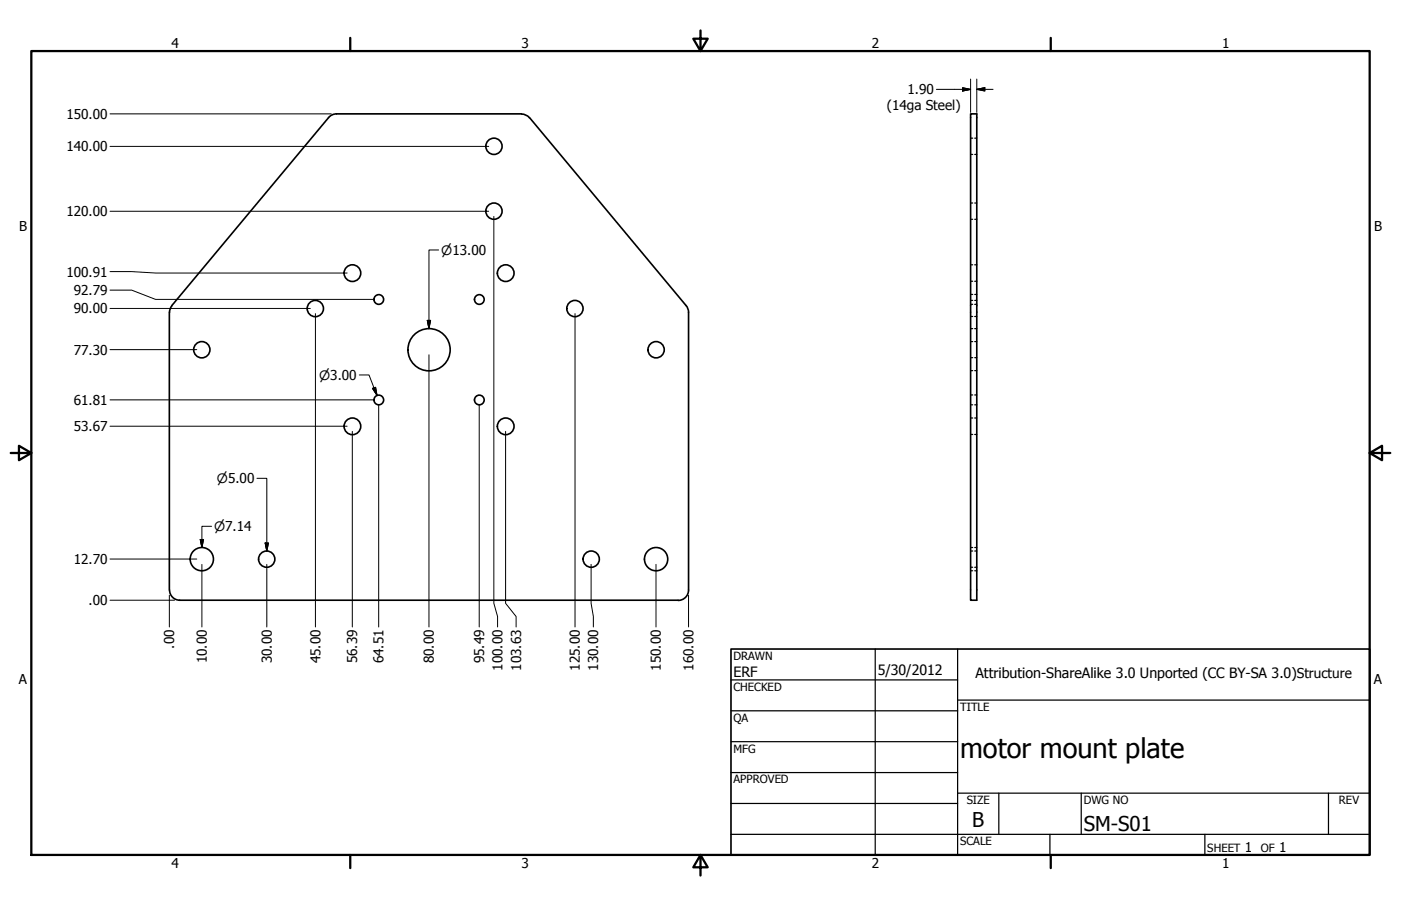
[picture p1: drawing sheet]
<svg xmlns="http://www.w3.org/2000/svg" width="432mm" height="279mm" viewBox="0 0 432 279" stroke-linecap="round" stroke-linejoin="round" font-family="sans-serif">
<!-- layer: Visible (ANSI) -->
<g fill="none" stroke="#000" stroke-width=".51">
<path d="M160.7 35.1h-57l-1.3 .3-1.1 .9-48.3 57.9M160.8 35.2l1.3 .3 1.1 .8 48.3 57.9M299.1 35.1h2v150h-2zM52.2 96.3v85.6M53 94.3l-.5 .7-.2 1.3M211.5 94.2l.4 .8 .3 1.3M212.2 96.3v85.6M52.3 182a3.1 3.1 0 0 0 3.1 3.1h153.6M212.2 182a3.2 3.2 0 0 1-3.2 3.2"/>
<circle cx="152.2" cy="45.1" r="2.51"/>
<circle cx="152.2" cy="65.1" r="2.51"/>
<circle cx="97.2" cy="95.2" r="2.51"/>
<circle cx="108.6" cy="84.2" r="2.57"/>
<circle cx="116.7" cy="92.4" r="1.49"/>
<circle cx="147.7" cy="92.4" r="1.49"/>
<circle cx="155.9" cy="84.2" r="2.57"/>
<circle cx="177.2" cy="95.2" r="2.51"/>
<circle cx="62.2" cy="107.9" r="2.51"/>
<circle cx="132.2" cy="107.9" r="6.5"/>
<circle cx="202.2" cy="107.9" r="2.51"/>
<circle cx="108.6" cy="131.5" r="2.57"/>
<circle cx="116.7" cy="123.3" r="1.49"/>
<circle cx="147.7" cy="123.3" r="1.49"/>
<circle cx="155.9" cy="131.5" r="2.57"/>
<circle cx="62.2" cy="172.4" r="3.6"/>
<circle cx="82.2" cy="172.4" r="2.51"/>
<circle cx="182.2" cy="172.4" r="2.51"/>
<circle cx="202.2" cy="172.4" r="3.6"/>
</g>
<!-- layer: Hidden (ANSI) -->
<g fill="none" stroke="#000" stroke-width=".38">
<path d="M299.1 42.6h.7M299.1 47.6h.7M300.4 42.6h.7M300.4 47.6h.7M299.1 62.6h.7M299.1 67.6h.7M300.4 62.6h.7M300.4 67.6h.7M299.1 81.7h.7M299.1 86.7h.7M299.1 92.6h.7M299.1 97.6h.7"/>
<path d="M299.1 90.8h.7M299.1 93.9h.7M300.4 81.7h.7M300.4 86.7h.7M300.4 92.6h.7M300.4 97.6h.7M300.4 90.8h.7M300.4 93.9h.7M299.1 101.3h.7M299.1 114.3h.7M299.1 105.3h.7M299.1 110.3h.7"/>
<path d="M300.4 101.3h.7M300.4 114.3h.7M300.4 105.3h.7M300.4 110.3h.7M299.1 128.9h.7M299.1 134h.7M299.1 121.8h.7M299.1 124.8h.7M300.4 128.9h.7M300.4 134h.7M300.4 121.8h.7M300.4 124.8h.7"/>
<path d="M299.1 174.9h.7M299.1 169.9h.7M299.1 168.8h.7M299.1 176h.7M300.4 174.9h.7M300.4 169.9h.7M300.4 168.8h.7M300.4 176h.7"/>
</g>
<!-- layer: Border (ANSI) -->
<path d="M9.7 15.7h412.4v248h-412.4zM107.9 11.7v4M215.9 9.4v6.3l-2.2-3.8h4.4l-2.2 3.8M323.8 11.7v4M3.3 139.7h6.4l-3.9-2.2v4.4l3.9-2.2M422.1 139.7l3.9 2.2v-4.4l-3.9 2.2h6.4M107.9 263.7v4M215.9 263.7l2.2 3.8h-4.4l2.2-3.8v6.3M323.8 263.7v4" fill="none" stroke="#000" stroke-width=".7"/>
<!-- layer: Title (ANSI) -->
<g fill="none" stroke="#000" stroke-width=".38">
<path d="M225.3 209.7h69.8M225.3 219.2h69.8M269.7 200.2v63.5M295.1 215.9h127M295.1 200.2v63.5M225.3 228.7h69.8M225.3 238.3h69.8M225.3 257.3h196.8M225.3 247.8h69.8M295.1 244.6h127M307.8 244.6v12.7M323.6 257.3v6.4"/>
<path d="M333.2 244.6v12.7M371.3 257.3v6.4M409.4 244.6v12.7"/>
</g>
<path d="M225.3 200.2h196.8v63.5h-196.8z" fill="none" stroke="#000" stroke-width=".51"/>
<!-- layer: Dimension (ANSI) -->
<g fill="none" stroke="#000" stroke-width=".31">
<path d="M33.9 35.1h68.2M288.6 27.6h10.5M296.7 27.1l2.4 .5-2.4 .5zM299.1 24.4v10.3M301.1 27.6l2.4-.5v1zM301.1 27.6h5M301.1 24.4v10.3M33.9 45.1h116.7M33.9 65.2h116.7M135.2 77.1h-3v24.2M152.2 66.7v119.4l1.2 4v3.3M33.9 95.1h61.7"/>
<path d="M33.9 89.5h6.7l7.3 2.8h67.2M33.9 83.8h6.7l7.3 .4h59.1M97.2 96.7v96.7M131.7 98.8h1l-.5 2.5zM177.2 96.7v96.7M33.9 107.8h26.7M110.7 115.6h3l2.5 6.3M114.8 119.8l1-.4 .4 2.5zM132.2 109.4v84M33.9 131.4h73.1M33.9 123.3h81.2M108.6 133v60.4"/>
<path d="M116.7 124.9v68.5M147.7 124.9v68.5M155.8 133v53.1l3.3 4v3.3M79.2 147.5h3v22.4M33.9 172.4h26.7M61.7 166.4h1l-.5 2.4zM62.2 174.1v19.3M65.2 162.3h-3v6.5M81.7 167.4h1l-.5 2.5zM82.2 174.1v19.3M182.2 174.1v12l.7 4v3.3M202.2 174.1v19.3"/>
<path d="M33.9 185.1h19.9M52.2 183.6v9.8M212.2 183.6v9.8"/>
</g>
<path d="M296.7 28.1l2.4-.5zM296.7 27.1l2.4 .5-2.4 .5zM301.1 27.6l2.4-.5zM301.1 27.6l2.4-.5v1zM131.7 98.8l.5 2.5zM131.7 98.8h1l-.5 2.5zM114.8 119.8l1.4 2.1zM114.8 119.8l1-.4 .4 2.5zM61.7 166.4l.5 2.4zM61.7 166.4h1l-.5 2.4zM81.7 167.4l.5 2.5zM81.7 167.4h1l-.5 2.5z" fill="#000" stroke="#000" stroke-width=".31"/>
<text font-size="8.4" x="295.9" y="233.7">motor mount plate</text>
<g font-size="6.3">
<text x="299.7" y="255.1">B</text>
<text x="334" y="256.4">SM-S01</text>
</g>
<g font-size="4.4">
<text x="226.1" y="208.9">ERF</text>
<text x="270.5" y="208.2">5/30/2012</text>
<text x="300.6" y="209.2">Attribution-ShareAlike 3.0 Unported (CC BY-SA 3.0)Structure</text>
</g>
<g font-size="4.2">
<text x="52.8" y="14.7">4</text>
<text x="160.8" y="14.7">3</text>
<text x="268.7" y="14.7">2</text>
<text x="376.7" y="14.7">1</text>
<text x="279.7" y="29.1">1.90</text>
<text x="273.3" y="33.8">(14ga Steel)</text>
<text x="20.4" y="36.6">150.00</text>
<text x="20.4" y="46.7">140.00</text>
<text x="5.9" y="71.4">B</text>
<text x="20.4" y="66.7">120.00</text>
<text x="423.5" y="71.4">B</text>
<text x="20.4" y="85.3">100.91</text>
<text x="22.7" y="91">92.79</text>
<text x="22.7" y="96.6">90.00</text>
<text x="22.7" y="109.3">77.30</text>
<text x="22.7" y="124.8">61.81</text>
<text x="22.7" y="133">53.67</text>
<text x="22.7" y="173.9">12.70</text>
<text x="27.3" y="186.6">.00</text>
<text x="53.7" y="200" transform="rotate(-90 53.7 200)">.00</text>
<text x="63.8" y="204.6" transform="rotate(-90 63.8 204.6)">10.00</text>
<text x="83.8" y="204.6" transform="rotate(-90 83.8 204.6)">30.00</text>
<text x="98.7" y="204.6" transform="rotate(-90 98.7 204.6)">45.00</text>
<text x="110.1" y="204.6" transform="rotate(-90 110.1 204.6)">56.39</text>
<text x="118.2" y="204.6" transform="rotate(-90 118.2 204.6)">64.51</text>
<text x="133.7" y="204.6" transform="rotate(-90 133.7 204.6)">80.00</text>
<text x="149.2" y="204.6" transform="rotate(-90 149.2 204.6)">95.49</text>
<text x="154.9" y="206.9" transform="rotate(-90 154.9 206.9)">100.00</text>
<text x="160.6" y="206.9" transform="rotate(-90 160.6 206.9)">103.63</text>
<text x="178.8" y="206.9" transform="rotate(-90 178.8 206.9)">125.00</text>
<text x="184.4" y="206.9" transform="rotate(-90 184.4 206.9)">130.00</text>
<text x="203.7" y="206.9" transform="rotate(-90 203.7 206.9)">150.00</text>
<text x="213.7" y="206.9" transform="rotate(-90 213.7 206.9)">160.00</text>
<text x="5.8" y="211.1">A</text>
<text x="423.4" y="211.1">A</text>
<text x="383.7" y="262.8">1</text>
<text x="394.2" y="262.8">1</text>
<text x="52.8" y="267.7">4</text>
<text x="160.8" y="267.7">3</text>
<text x="268.7" y="267.7">2</text>
<text x="376.7" y="267.7">1</text>
</g>
<g font-size="4">
<text x="136" y="78.5">⌀13.00</text>
<text x="98.4" y="117.1">⌀3.00</text>
<text x="66.9" y="149">⌀5.00</text>
<text x="66" y="163.8">⌀7.14</text>
</g>
<g font-size="3.5">
<text x="226.1" y="203.5">DRAWN</text>
<text x="226.1" y="213">CHECKED</text>
<text x="295.9" y="219.2">TITLE</text>
<text x="226.1" y="222.6">QA</text>
<text x="226.1" y="232.1">MFG</text>
<text x="226.1" y="241.6">APPROVED</text>
<text x="297.9" y="248">SIZE</text>
<text x="334" y="248">DWG NO</text>
<text x="412.7" y="247.9">REV</text>
<text x="295.9" y="260.7">SCALE</text>
<text x="372.1" y="262.8">SHEET</text>
<text x="388.6" y="262.8">OF</text>
</g>
</svg>
